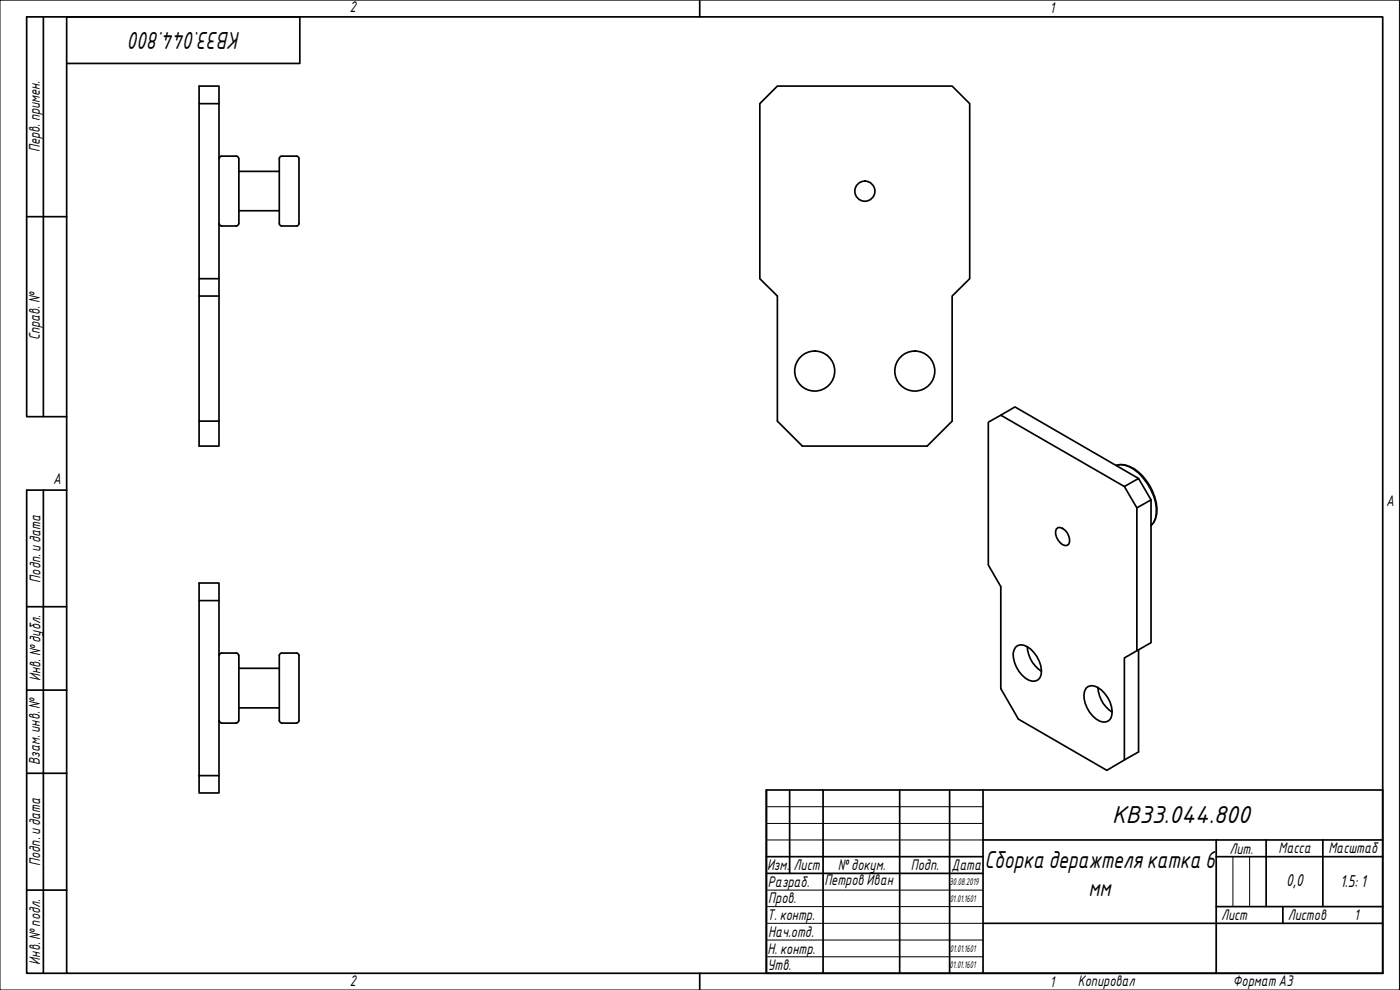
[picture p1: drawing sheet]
<svg xmlns="http://www.w3.org/2000/svg" width="420mm" height="297mm" viewBox="0 0 420 297" stroke-linecap="round" stroke-linejoin="round" font-family="sans-serif">
<g fill="none" stroke="#000" stroke-width=".51">
<path d="M59.8 31.1h5.9v52.5h-5.9M65.7 31.1v-5.3h-5.9v100.6h5.9v7.4h-5.9v-7.4M228 31.1l5.3-5.3h52.5l5.2 5.3v52.5l-5.2 5.2v37.6l-7.5 7.4h-37.5l-7.5-7.4v-37.6l-5.3-5.2zM66.5 46.8h4.4l.5 .3 .2 .5M66.5 46.8l-.5 .3-.2 .5M71.7 47.6v19.5M71.7 51.4h12.1M83.8 47.6l.1 19.8 .7 .4h4.4l.5-.2 .2-.5v-19.5M83.8 47.6l.2-.5 .6-.3h4.4l.5 .3 .2 .5M65.8 67.1l.2 .5 .5 .2M71.6 67.1l-.2 .5-.5 .2h-4.4M71.7 63.2h12.1"/>
<path d="M59.8 88.8h5.9v37.6M65.7 83.6v5.2M300.4 124.6l4.2-2.5 37.1 21.5M335 139.6a8.2 8.2 0 0 1 8 3.3 14.4 14.4 0 0 1 3.8 12.7l-.5 1.2-.9 .9M317.1 158.7a1.78 1.78 0 0 1 2.6 .4 4 4 0 0 1 1 4.1 1.63 1.63 0 0 1-2.5-.3 3.9 3.9 0 0 1-1.1-4.2zM337.4 146l4.3-2.4 3.7 6.4M341.2 152.4l4.2-2.4v42.8l-4.2 2.4M59.8 180.2h5.9v52.5M65.7 180.2v-5.3h-5.9v63h5.9v-5.2h-5.9M66.5 195.9h4.4l.5 .3 .2 .5M66.5 195.9l-.5 .3-.2 .5M71.7 196.7v19.5"/>
<path d="M83.8 196.7v19.5M83.8 196.7l.2-.5 .6-.3h4.4l.5 .3 .2 .5M89.7 196.7v19.5M304.7 194.2a2.65 2.65 0 0 1 3.6-.2 8.4 8.4 0 0 1 3.9 9.2 2.74 2.74 0 0 1-4.4 .3 9.6 9.6 0 0 1-3.8-7.3zM308.3 194a9.5 9.5 0 0 0 4.2 7.4M341.7 195v30.6l-9.5 5.5-26.6-15.3-5.2-9.2v-30.6l-3.8-6.5v-42.8l3.8-2.1 37 21.4 3.8 6.4v42.8l-3.8 2.2v30.6M65.8 216.2l.2 .5 .5 .2M66.5 217h4.4M71.6 216.2l-.2 .5-.5 .2M71.7 212.4h12.1M71.7 200.5h12.1M83.8 216.2l.2 .5 .6 .2"/>
<path d="M84.6 217h4.4M89.7 216.2l-.2 .5-.5 .2M325.9 206.5a2.65 2.65 0 0 1 3.6-.2 8.3 8.3 0 0 1 3.9 9.2 2.74 2.74 0 0 1-4.4 .3 8.8 8.8 0 0 1-3.5-8.4zM329.5 206.3a9.5 9.5 0 0 0 4.3 7.4"/>
<circle cx="259.6" cy="57.4" r="3"/>
<circle cx="244.5" cy="111.3" r="6"/>
<circle cx="274.5" cy="111.3" r="6"/>
</g>
<path d="M335 139.6a8.4 8.4 0 0 1 8.1 4 14.5 14.5 0 0 1 3.6 11.9l-.5 1.3-.8 .9" fill="none" stroke="#000" stroke-width=".38"/>
<path d="M20 5.1h395v286.9h-395zM210 0v5.1M210 292v5" fill="none" stroke="#000" stroke-width=".51"/>
<path d="M0 0h420v297h-420z" fill="none" stroke="#000" stroke-width=".3"/>
<g fill="none" stroke="#000" stroke-width=".51">
<path d="M230 237h185v55h-185zM237 237v25.1M247 237v55M270 237v55M285 237v55M295 237v55M230 257h65M295 252h120M365 257h50M365 252v40M380 252v20M397 252v20"/>
<path d="M230 262.1h65M295 277h120M365 272h50M385 272v5"/>
</g>
<path d="M230 242h65M230 247.1h65M230 252h65M370 257v15M375 257v15M230 267.1h65M230 272h65M230 277h65M230 282.1h65M230 287.1h65" fill="none" stroke="#000" stroke-width=".3"/>
<path d="M13 5.1v119.9M20 19h70v-13.9h-82v119.9h12M8 65h12M13 147.1v144.9M20 147.1h-12v144.9h12M8 182h12M8 207.1h12M8 232h12M8 267.1h12" fill="none" stroke="#000" stroke-width=".51"/>
<g font-size="7">
<text x="72.2" y="9.5" transform="rotate(180 72.2 9.5)">КВ33.044.800</text>
<text x="333.8" y="247">КВ33.044.800</text>
<text x="295.5" y="260.3">Сборка деражтелякатка 6</text>
<text x="326.7" y="268.8">мм</text>
</g>
<g font-size="5">
<text x="386" y="265.9">0,0</text>
<text x="402.2" y="266.2">1.5: 1</text>
</g>
<g font-size="4.4">
<text x="105" y="3.7">2</text>
<text x="315" y="3.8">1</text>
<text x="11.9" y="45.6" transform="rotate(-90 11.9 45.6)">Перв. примен.</text>
<text x="12" y="102.2" transform="rotate(-90 12 102.2)">Справ. №</text>
<text x="16" y="145.2">A</text>
<text x="416" y="151.7">A</text>
<text x="12.2" y="174.8" transform="rotate(-90 12.2 174.8)">Подп. идата</text>
<text x="12.2" y="204.3" transform="rotate(-90 12.2 204.3)">Инв. №дубл.</text>
<text x="12" y="229.5" transform="rotate(-90 12 229.5)">Взам. инв. №</text>
<text x="369" y="256.1">Лит.</text>
<text x="383.7" y="256.1">Масса</text>
<text x="398.7" y="256.1">Масштаб</text>
<text x="12.1" y="259.8" transform="rotate(-90 12.1 259.8)">Подп. идата</text>
<text x="230.2" y="261.1">Изм.</text>
<text x="238.2" y="261.1">Лист</text>
<text x="251.5" y="261">№докум.</text>
<text x="273.4" y="261.2">Подп.</text>
<text x="285.6" y="261.2">Дата</text>
<text x="230.4" y="266.1">Разраб.</text>
<text x="247.4" y="265.7">Петров Иван</text>
<text x="230.6" y="271.1">Пров.</text>
<text x="230.3" y="276.1">Т. контр.</text>
<text x="230.5" y="281.1">Нач.отд.</text>
<text x="366.5" y="276.1">Лист</text>
<text x="386.5" y="276.1">Листов</text>
<text x="406.4" y="276">1</text>
<text x="230.4" y="286.1">Н. контр.</text>
<text x="12.1" y="289.4" transform="rotate(-90 12.1 289.4)">Инв. №подл.</text>
<text x="230.3" y="291.1">Утв.</text>
<text x="105" y="295.9">2</text>
<text x="315" y="296.1">1</text>
<text x="323.5" y="295.8">Копировал</text>
<text x="370" y="295.8">Формат А3</text>
</g>
<g font-size="2.8">
<text x="285" y="265.5">30.08.2019</text>
<text x="285.1" y="270.6">01.01.1601</text>
<text x="285.1" y="285.5">01.01.1601</text>
<text x="285" y="290.6">01.01.1601</text>
</g>
</svg>
